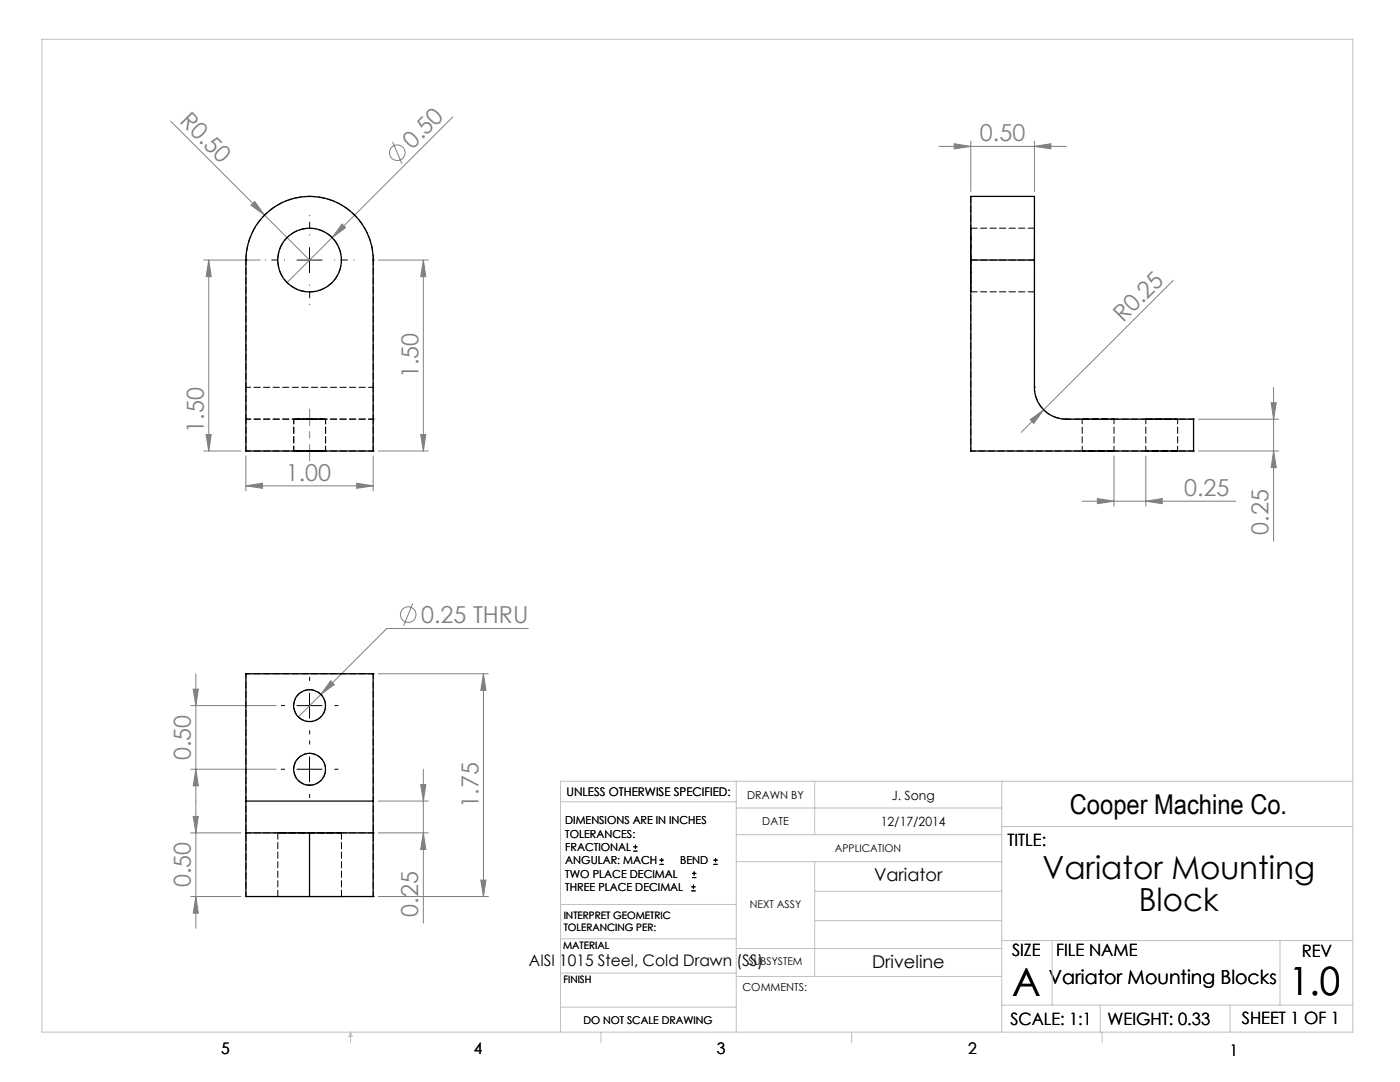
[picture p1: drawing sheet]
<svg xmlns="http://www.w3.org/2000/svg" width="279mm" height="216mm" viewBox="0 0 279 216" stroke-linecap="round" stroke-linejoin="round" font-family="sans-serif">
<g fill="none" stroke="#808080" stroke-width=".2">
<path d="M34 24.2l27.8 27.7M78.4 28.3l1.8 4.4M90.4 23.3l-24.1 24.1M187.4 29.2h25.4M190.4 28.7l3.3 .5-3.3 .5zM193.7 28.2v10M206.4 29.2l3.3-.5v1zM206.4 28.2v10M40.6 51.9h11.3M41.7 51.9v38.1M41.7 51.9l.5 3.3h-1.1zM50.1 41l.7-.8 2 2.7z"/>
<path d="M66.3 47.4l-9 9M68.3 44.7l.7 .7-2.7 2zM75.5 51.9h10M84.5 51.9l.5 3.3h-1zM84.5 51.9v38.1M234.1 56l-25.8 25.8M254.2 77.3v30.7M40.6 90h7.5M41.1 86.7h1.1l-.5 3.3zM49.1 96.9l3.3-.5v1zM49.1 91v6.9M49.1 96.9h25.4"/>
<path d="M71.2 96.4l3.3 .5-3.3 .5zM74.5 91v6.9M75.5 90h10M84 86.7h1l-.5 3.3zM205.6 83.7l2.7-1.9-2 2.7zM208.3 81.8l-4.5 4.5M219 99.5l3.3 .5-3.3 .5zM222.3 91v10M228.7 91v10M239.2 90h16M239.2 83.6h16M253.7 80.4h1l-.5 3.2z"/>
<path d="M254.2 90l.5 3.3h-1zM216 100h30.6M228.7 100l3.3-.5v1zM38.6 137.5h1l-.5 3.3zM39.1 134.4v50.8M66 135.9l.7 .7-2.7 2zM75.5 134.4h22M82.4 120.4l-1.8 4.4M96.5 134.4l.5 3.4h-1zM96.5 134.4v44.5M105.4 125.4h-28.2l-17.7 17.7M38.1 153.5h17"/>
<path d="M38.1 140.8h17M39.1 153.5l.5 3.3h-1zM75.5 159.8h10M84 156.6h1l-.5 3.2zM84.5 153.5v30.7M38.1 178.9h10M38.1 166.2h10M38.6 162.9h1l-.5 3.3zM39.1 178.9l.5 3.3h-1zM75.5 178.9h22M75.5 166.2h10M84.5 166.2l.5 3.3h-1z"/>
<path d="M96 175.6h1l-.5 3.3z"/>
<circle cx="79.3" cy="30.5" r="1.56"/>
<circle cx="81.5" cy="122.6" r="1.56"/>
</g>
<g fill="none" stroke="#000" stroke-width=".2">
<path d="M59.3 51.9h5M61.8 49.4v5M61.8 138.3v5M59.3 140.8h5M59.3 153.5h5M61.8 151v5M126.4 169.8h.8M126.4 169h.8M126.8 168.6v.8M131.6 172.5h.9M131.6 171.6h.9M132 171.2v.8"/>
<path d="M138 177.8h.8M138 177h.8M138.1 175.1h.9M138.1 174.3h.9M138.4 176.5v.8M138.5 173.9v.8M142.4 172.5h.8M142.4 171.6h.8M142.8 171.2v.8"/>
</g>
<path d="M61.8 135.8v-.7M56.8 140.8h-.7M56.8 153.5h-.7M61.8 145.8v.7M61.8 148.5v-.7M61.8 158.5v.7M66.8 140.8h.7M66.8 153.5h.7" fill="none" stroke="#000" stroke-width=".2" stroke-dasharray="15.2 1.3 1.3 1.3"/>
<path d="M56.8 51.9h-3.9M61.8 46.9v-3.9M61.8 56.9v3.8M66.8 51.9h3.8" fill="none" stroke="#000" stroke-width=".2" stroke-dasharray="15.2 1.3 1.3 1.3" stroke-dashoffset="15.2"/>
<path d="M61.8 81.6v10.4" fill="none" stroke="#808080" stroke-width=".2" stroke-dasharray="15.2 1.3 1.3 1.3" stroke-dashoffset="12"/>
<g fill="none" stroke="#c0c0c0" stroke-width=".2">
<path d="M8.4 7.8h261.6v198.2h-261.6zM111.9 160h35M146.9 155.9v50.1M162.6 155.9v10.6M199.9 155.9v50.1M270 155.9h-158.1v50.1M146.9 166.5h53M146.9 161.2h53M146.9 171.9h53M162.6 171.9v22.9M162.6 177.8h37.3M199.9 164.9h70.1"/>
<path d="M111.9 194.2h35M111.9 187.3h35M111.9 180.5h35M146.9 189.3h53M146.9 194.8h53M162.6 183.7h37.3M199.9 187.7h70.1M210 187.7v12.9M255.4 187.7v12.9M70 206v2.1M70 206l.3 .8h-.7zM111.9 201h35"/>
<path d="M119.9 206v2.1M170 206v2.1M199.9 200.6h70.1M219.6 200.6v5.4M220 206v2.1M245.5 200.6v5.4"/>
</g>
<g fill="#808080">
<path d="M50.1 41l.7-.8 2 2.7z"/>
<path d="M68.3 44.7l.7 .7-2.7 2z"/>
<path d="M205.6 83.7l2.7-1.9-2 2.7z"/>
<path d="M206.4 29.2l3.3-.5v1zM190.4 28.7l3.3 .5-3.3 .5zM71.2 96.4l3.3 .5-3.3 .5zM49.1 96.9l3.3-.5v1z"/>
<path d="M219 99.5l3.3 .5-3.3 .5zM228.7 100l3.3-.5v1zM66 135.9l-2 2.7 2.7-2z"/>
<path d="M254.2 90l.5 3.3h-1zM253.7 80.4h1l-.5 3.2zM84 86.7h1l-.5 3.3zM84.5 51.9l.5 3.3h-1zM96 175.6h1l-.5 3.3zM96.5 134.4l.5 3.4h-1zM39.1 153.5l.5 3.3h-1zM38.6 137.5h1l-.5 3.3z"/>
<path d="M41.7 51.9l.5 3.3h-1.1zM41.1 86.7h1.1l-.5 3.3zM38.6 162.9h1l-.5 3.3zM39.1 178.9l.5 3.3h-1zM84 156.6h1l-.5 3.2zM84.5 166.2l.5 3.3h-1z"/>
</g>
<g fill="none" stroke="#000" stroke-width=".25">
<path d="M52.5 43.2a12.7 12.7 0 0 1 14-3.1 12.7 12.7 0 0 1 8 11.8v38.1h-25.4v-38.1a13 13 0 0 1 3.4-8.7zM193.7 51.9v38.1h44.5v-6.4h-25.4a6.3 6.3 0 0 1-6.4-6.3v-25.4M193.7 51.9v-12.7h12.7v12.7M193.7 51.9h12.7M49.1 159.8v6.4M49.1 159.8v-25.4h25.4v25.4M49.1 159.8h25.4M74.5 159.8v6.4M49.1 166.2v12.7h12.7M49.1 166.2h12.7M61.8 166.2h12.7M61.8 166.2v12.7"/>
<path d="M74.5 166.2v12.7h-12.7"/>
<circle cx="61.8" cy="51.9" r="6.3"/>
<circle cx="61.8" cy="140.8" r="3.2"/>
<circle cx="61.8" cy="153.5" r="3.2"/>
</g>
<g fill="none" stroke="#000" stroke-width=".2" stroke-dasharray="1.3 .6">
<path d="M61.8 39.2h.1M193.7 39.2v12.7M49.1 51.9h.1M74.5 51.9h.1M193.7 51.9h12.7M193.7 58.2h12.7M206.4 51.9v-12.7M206.4 45.5h-12.7M206.4 77.3h.1M49.1 90h.1M49.1 83.6h.1M61.8 83.6h3.2h-6.4h3.2"/>
<path d="M61.8 90h3.2h-6.4h3.2M74.5 90h.1M74.5 83.6h.1M193.7 90h.1M212.8 83.6h.1M216 83.6h6.3h-6.3M222.3 90h-6.3h6.3M228.7 83.6h6.3h-6.3M235 90h-6.3h6.3M238.2 90h.1M238.2 83.6h.1M49.1 134.4h.1"/>
<path d="M74.5 134.4h.1M49.1 178.9h.1M49.1 166.2h.1M55.4 166.2v12.7M68.1 178.9v-12.7M74.5 178.9h.1M74.5 166.2h.1"/>
</g>
<g fill="none" stroke="#000" stroke-width=".2" stroke-dasharray="1.3 .6" stroke-dashoffset=".3">
<path d="M193.7 51.9v-6.4v12.7v-6.3M206.4 51.9v-6.4v12.7v-6.3M49.1 77.3v-25.4M49.1 77.3v6.3M74.5 77.3v-25.4M74.5 77.3h-25.4M74.5 77.3v6.3M206.4 77.3v-25.4M49.1 90v-6.4M58.6 83.6v6.4M65 90v-6.4M74.5 83.6h-25.4"/>
<path d="M74.5 90h-25.4M74.5 90v-6.4M212.8 83.6h25.4M216 83.6v6.4M222.3 90v-6.4M228.7 83.6v6.4M235 90v-6.4M238.2 90v-6.4M238.2 90h-44.5M49.1 134.4v44.5M74.5 134.4h-25.4M74.5 134.4v44.5"/>
<path d="M68.1 178.9h-12.6h12.6M68.1 166.2h-12.6h12.6M74.5 166.2h-25.4M74.5 178.9h-25.4"/>
</g>
<path d="M193.7 90v-38.1" fill="none" stroke="#000" stroke-width=".2" stroke-dasharray="1.3 .6" stroke-dashoffset=".6"/>
<path d="M206.4 77.3a6.3 6.3 0 0 0 6.4 6.3" fill="none" stroke="#000" stroke-width=".2" stroke-dasharray="1.3 .6" stroke-dashoffset=".4"/>
<path d="M61.8 39.2a12.7 12.7 0 0 1 12.7 12.7M49.1 51.9a12.7 12.7 0 0 1 12.7-12.7M61.8 137.6a3.2 3.2 0 0 1 2.8 4.7 3.2 3.2 0 0 1-5.4 .3 3.2 3.2 0 0 1 2.2-5h.4M61.8 150.3a3.2 3.2 0 0 1 2.8 4.7 3.2 3.2 0 0 1-5.4 .3 3.2 3.2 0 0 1 2.2-5h.4" fill="none" stroke="#000" stroke-width=".2" stroke-dasharray="1.3 .6" stroke-dashoffset=".2"/>
<path d="M68.1 51.9a6.3 6.3 0 0 0-9.3-5.6 6.3 6.3 0 0 0-.5 10.9 6.3 6.3 0 0 0 9.8-4.8v-.5" fill="none" stroke="#000" stroke-width=".2" stroke-dasharray="1.3 .6" stroke-dashoffset=".7"/>
<g font-size="7.8">
<text x="202" y="198.7">A</text>
<text x="257.3" y="198.6">1.0</text>
</g>
<g font-size="6.3">
<text x="208.1" y="175.5">Variator Mounting</text>
<text x="227.3" y="181.8">Block</text>
</g>
<text font-size="5.4" x="213.5" y="162.4">Cooper Machine Co.</text>
<g font-size="4.7" fill="#808080">
<text x="35.7" y="24.4" transform="rotate(45 35.7 24.4)">R0.50</text>
<text x="82.3" y="29.9" transform="rotate(-45 82.3 29.9)">0.50</text>
<text x="195.6" y="28.2">0.50</text>
<text x="224.1" y="64.5" transform="rotate(-45 224.1 64.5)">R0.25</text>
<text x="83.5" y="75.5" transform="rotate(-90 83.5 75.5)">1.50</text>
<text x="40.7" y="86.3" transform="rotate(-90 40.7 86.3)">1.50</text>
<text x="57.1" y="95.9">1.00</text>
<text x="236.3" y="99">0.25</text>
<text x="253.2" y="106.7" transform="rotate(-90 253.2 106.7)">0.25</text>
<text x="84.1" y="124.3">0.25 THRU</text>
<text x="38.1" y="151.7" transform="rotate(-90 38.1 151.7)">0.50</text>
<text x="95.5" y="161.2" transform="rotate(-90 95.5 161.2)">1.75</text>
<text x="38.1" y="177.1" transform="rotate(-90 38.1 177.1)">0.50</text>
<text x="83.5" y="182.9" transform="rotate(-90 83.5 182.9)">0.25</text>
</g>
<text font-size="3.9" x="209.3" y="196.3">Variator Mounting Blocks</text>
<g font-size="3.5">
<text x="174.4" y="175.8">Variator</text>
<text x="174.1" y="193.2">Driveline</text>
</g>
<g font-size="3.4">
<text x="201.1" y="168.8">TITLE:</text>
<text x="202" y="190.8">SIZE</text>
<text x="210.8" y="190.9">FILE NAME</text>
<text x="259.8" y="191">REV</text>
<text x="201.7" y="204.5">SCALE: 1:1</text>
<text x="221" y="204.5">WEIGHT: 0.33</text>
<text x="247.8" y="204.4">SHEET 1 OF 1</text>
</g>
<g font-size="3.2">
<text x="105.6" y="192.7">AISI 1015 Steel, Cold Drawn (SS)</text>
<text x="44.2" y="210.4">5</text>
<text x="94.6" y="210.3">4</text>
<text x="143.1" y="210.4">3</text>
<text x="193.2" y="210.3">2</text>
<text x="245.4" y="210.6">1</text>
</g>
<g font-size="2.5">
<text x="178" y="159.7">J. Song</text>
<text x="175.8" y="164.8">12/17/2014</text>
</g>
<text font-size="2.4" x="113.1" y="158.9">UNLESS OTHERWISE SPECIFIED:</text>
<g font-size="2.2">
<text x="149.1" y="159.4">DRAWN BY</text>
<text x="112.8" y="164.5">DIMENSIONS ARE IN INCHES</text>
<text x="112.8" y="167.1">TOLERANCES:</text>
<text x="152.1" y="164.7">DATE</text>
<text x="112.8" y="169.8">FRACTIONAL</text>
<text x="112.8" y="172.5">ANGULAR: MACH</text>
<text x="135.8" y="172.5">BEND</text>
<text x="112.8" y="175.1">TWO PLACE DECIMAL</text>
<text x="112.8" y="177.8">THREE PLACE DECIMAL</text>
<text x="148.2" y="197.8">COMMENTS:</text>
</g>
<g font-size="2.1">
<text x="166.6" y="170">APPLICATION</text>
<text x="149.7" y="181.2">NEXT ASSY</text>
<text x="149.4" y="192.7">SUBSYSTEM</text>
<text x="116.4" y="204.3">DO NOT SCALE DRAWING</text>
</g>
<g font-size="2">
<text x="112.5" y="183.3">INTERPRET GEOMETRIC</text>
<text x="112.5" y="185.9">TOLERANCING PER:</text>
<text x="112.4" y="189.4">MATERIAL</text>
<text x="112.4" y="196.2">FINISH</text>
</g>
</svg>
